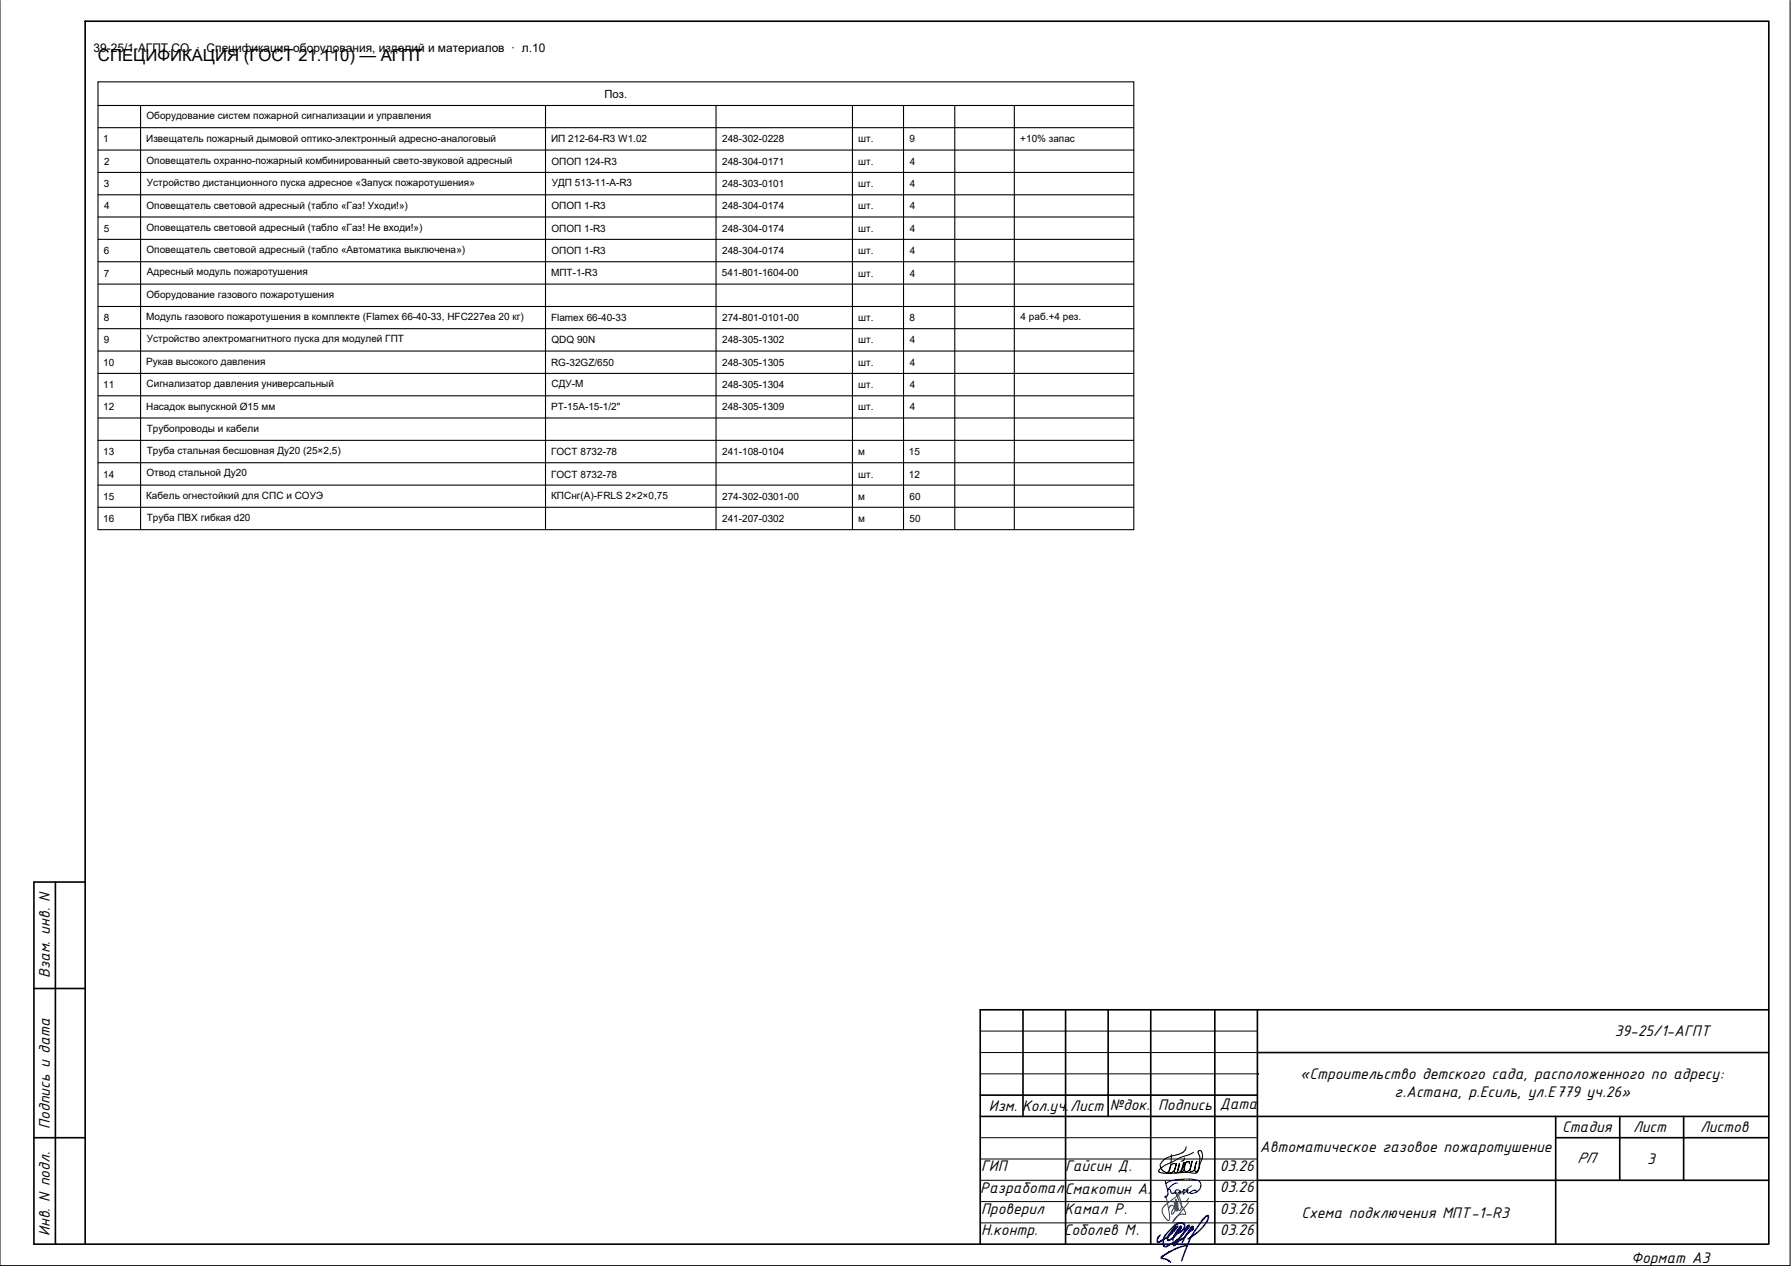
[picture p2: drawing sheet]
<svg xmlns="http://www.w3.org/2000/svg" width="420mm" height="297mm" viewBox="0 0 420 297" stroke-linecap="round" stroke-linejoin="round" font-family="sans-serif">
<g fill="none" stroke="#000" stroke-width=".23">
<path d="M0 .1v296.9h419.9v-296.9M20 142h.1M230 241.9h65M230 247h65M230 252h65M230 276.9h65M230 266.9h65M230 271.9h65M274.8 270.9l-.2 2.8-.2 .9-.4 .4-.4 .1-.7-.3-.6-.8-.1-.8M277.8 271.6v.5l-.7 .4M278.3 269.1l-.2 .7-.6 .6-4 1.4-.7 .6-.6 .8M280 270.4l-1 .5-2.3 .8-3.4 1.7-1 .7-.4 .4-.1 .4 .6 .3 1.2 .1 4-.2 3 .1 .3-.2 .3-.6 .3-2.6-.4-1.6 .2-.3 .5 .1 .3 .7v1l-.8 2.4-.5 .8h-.3l-.2-.3 .1-1 .4-1.1-.7 2.1-.5 .3-.5-.1 .6-2.4-.5 1.9-.6 .6h-.6l-.2-.4 .2-1.3 .6-.7a.32 .32 0 0 1 .4 .1 .32 .32 0 0 1 0 .4v-.1a.36 .36 0 0 0-.3-.4 .36 .36 0 0 0-.4 .2l-.3 .4-.2 1.4-.5 .4a.2 .2 0 0 1-.3 0 .2 .2 0 0 1 .1-.3l.7-1.9-.1 1.1-.8 1.1-.5 .3-.1-.3 .4-1.9-.5 2-.2 .2-.5-.2 .5-2-.5 1.6-.9 .6a.41 .41 0 0 1-.4-.2 .41 .41 0 0 1 .1-.5l.2-.8 .5-.5 .5-.2 .4 .3"/>
<path d="M230 281.9h65M230 286.9h65"/>
</g>
<g fill="none" stroke="#000" stroke-width=".38">
<path d="M20 5h395v286.9h-395zM13 207v84.9h7M20 207h-12v84.9h5M8 231.9h12M240 236.9v25M250 236.9v55M260 236.9v25M270 236.9v55M285 236.9v55M295 236.9v55M415 236.9h-185v55M230 256.9h65"/>
<path d="M295 247h120M8 266.9h12M230 261.9h185M295 276.9h120M365 266.9h50M365 261.9v30M380 261.9v15M395 261.9v15"/>
</g>
<g fill="#000">
<circle cx="20" cy="142" r=".19"/>
<circle cx="295" cy="252" r=".19"/>
</g>
<!-- layer: AR_Sloy -->
<g fill="none" stroke="#00f" stroke-width=".3">
<path d="M273.4 277.1l.5 1.9M273.9 279l.1 1M274 280v.3M274.1 278.9l.5 .3M274.6 279.3a.59 .59 0 0 0 .3 .7 .59 .59 0 0 0 .7-.3M274.7 277.1l-1.2 .6M275.6 279.7l.2 .3 .8-.1M275.8 277.6l-.9 .5-1 1.2M275.8 277.6h.4M275.8 276.8l-1.1 .3M275.9 276.8l3.1-.2 1.8 .3M276.6 279.7l.1 .2"/>
<path d="M276.8 279.4a.55 .55 0 0 0-.6-.3 .55 .55 0 0 0-.5 .5h.1M276.8 279.4v.3l-.1 .2M276.9 279.7l-.3 .1M277.6 280v.2M277.7 279.3l-1 .5M277.7 280h-.1M277.8 279.2l-.1 .9M277.8 279.2l-.1 .2M278.6 279.2l-.9 .7M278.6 279.2l.1 .1M278.7 279.2a.41 .41 0 0 0 0 .7l.5-.1 .8-.5h.5l.2 .2-.3 .3-.7 .2h-.3l-.2-.2M280.8 276.9l.8 .6 .1 .7"/>
<path d="M281 279.4l-.3 .3M281.7 278.2l-.2 .8-.5 .5M273.3 280.9h.1M273.4 280.7l-.1 .2M273.5 280.8l-.2 .1M273.8 280.6l-.3 .2M274 280.3l-.3 .4M277.7 280.1h-.1"/>
</g>
<path d="M279.5 278.2l-5.1 3.7-1.5 1.3-.3 .6 .1 .7 .4 1 .8 .7a.32 .32 0 0 0 .4 .1 .32 .32 0 0 0 .1-.4l-.1-1.6-.8-3.8M278.8 282.1l-3.6 4.5 .4-.7 1-.9 1.6-.2-.2-.6-1.7-3.1-.4-1.2 .5 .5 .6 1.5 .1 1.5-.1 .4a.43 .43 0 0 1-.5 0 .43 .43 0 0 1-.2-.4l-.1-1.2 .2 .4v1.3l-.2 .2-.4-1.3v-1.5l.2 2.8-.1 .1-.1-.3-.3-2 .1 1.2-.8 1.4a.28 .28 0 0 0 .2 .4 .28 .28 0 0 0 .3-.3l.3-.9-.3-.8-.6-.1-.5 .8M278.9 281.2l-.6 .6" fill="none" stroke="#154889" stroke-width=".23"/>
<path d="M272.2 289.8l-.7 .8v.6l.2 .3 2.5-1.4 2.1-2.4-.6 .1-.4 .4-1.2 1.7-.2 1 .4 .1 1-.7 1.1-1.1 .5-.8 .2-.7-1.6 2.2-.3 1.2M276.1 289.4l.9-.4 .6-.6 .3-.5v-.5l-.2-.3-.9-.1-.9 .2-2.1 2.1-.8 1.2-.2 1 .2 .8 .6 .2 2.6-1.6 2.4-2.5 .4-.9-.5 .3-2.3 3.7-.6 .6-.3 .2 .4-.7 1.9-1 1.2-1.4 1-.7 .1-.3-.1-.5-.3 .2-1.2 1.8-1 1.9M278.6 292.3l-1.1 .1-1.8 .6-3.2 1.9a.2 .2 0 0 0-.1 .3 .21 .21 0 0 0 .4 .1l.8 .2 1 .6M278.7 290.7l1.9-1.3 1.3-1.2 1.2-1.5 .4-1.1a.29 .29 0 0 0-.2-.4 .29 .29 0 0 0-.3 .2l-1.1 1.1-2.4 3.6-2.3 5.7" fill="none" stroke="#00f" stroke-width=".38"/>
<!-- layer: AGPT-TABLE -->
<g fill="none" stroke="#000" stroke-width=".25">
<path d="M23 19.2h243v105.1h-243zM23 24.8h243M23 30h243M23 35.2h243M33 24.8v99.5M128 24.8v99.5M168 24.8v99.5M200 24.8v99.5M212 24.8v99.5M224 24.8v99.5M238 24.8v99.5M23 40.5h243"/>
<path d="M23 45.7h243M23 50.9h243M23 56.2h243M23 61.4h243M23 66.7h243M23 71.9h243M23 77.1h243M23 82.4h243M23 87.6h243M23 92.9h243M23 98.1h243M23 103.3h243"/>
<path d="M23 108.6h243M23 113.8h243M23 119h243"/>
</g>
<g font-size="3.9">
<text x="23" y="14.2">СПЕЦИФИКАЦИЯ (ГОСТ 21.110) — АГПТ</text>
<text x="11.7" y="229.5" transform="rotate(-90 11.7 229.5)">Взам. инв. N</text>
<text x="378.8" y="243.2">39-25/1-АГПТ</text>
<text x="305" y="253.2">«Строительство детского сада, расположенного по адресу:</text>
<text x="327.2" y="257.4">г.Астана, р.Есиль, ул.Е779 уч.26»</text>
<text x="232" y="260.6">Изм. Кол.уч.</text>
<text x="251.1" y="260.7">Лист</text>
<text x="260.4" y="260.3">№док.</text>
<text x="271.7" y="260.4">Подпись</text>
<text x="286.2" y="260.3">Дата</text>
<text x="11.7" y="264.8" transform="rotate(-90 11.7 264.8)">Подпись и дата</text>
<text x="366.4" y="265.5">Стадия</text>
<text x="383.1" y="265.5">Лист</text>
<text x="398.8" y="265.5">Листов</text>
<text x="230.2" y="274.9">ГИП</text>
<text x="249.9" y="274.8">Гайсин Д.</text>
<text x="286.2" y="274.8">03.26</text>
<text x="295.6" y="270.3">Автоматическое газовое пожаротушение</text>
<text x="370" y="273">РП</text>
<text x="386.4" y="273.2">3</text>
<text x="230" y="279.9">РазработалСмакотин А.</text>
<text x="286.2" y="279.8">03.26</text>
<text x="230.2" y="284.8">Проверил</text>
<text x="249.7" y="284.8">Камал Р.</text>
<text x="286.2" y="284.8">03.26</text>
<text x="305.3" y="285.7">Схема подключения МПТ-1-R3</text>
<text x="11.7" y="290" transform="rotate(-90 11.7 290)">Инв. N подл.</text>
<text x="230.2" y="289.8">Н.контр.</text>
<text x="249.6" y="289.8">Соболев М.</text>
<text x="286.2" y="289.8">03.26</text>
<text x="382.7" y="296.4">Формат А3</text>
</g>
<text font-size="2.8" x="22" y="12.2">39-25/1-АГПТ.СО · Спецификация оборудования, изделий и материалов · л.10</text>
<text font-size="2.6" x="141.8" y="22.9">Поз.</text>
<g font-size="2.3">
<text x="34.4" y="28">Оборудование систем пожарной сигнализации и управления</text>
<text x="24.2" y="33.4">1</text>
<text x="34.3" y="33.2">Извещатель пожарный дымовой оптико-электронный адресно-аналоговый</text>
<text x="129.3" y="33.4">ИП 212-64-R3 W1.02</text>
<text x="169.4" y="33.4">248-302-0228</text>
<text x="201.3" y="33.4">шт.</text>
<text x="213.4" y="33.4">9</text>
<text x="239.4" y="33.4">+10% запас</text>
<text x="24.4" y="38.7">2</text>
<text x="34.4" y="38.5">Оповещатель охранно-пожарный комбинированный свето-звуковой адресный</text>
<text x="129.4" y="38.7">ОПОП 124-R3</text>
<text x="169.4" y="38.7">248-304-0171</text>
<text x="201.3" y="38.7">шт.</text>
<text x="213.4" y="38.7">4</text>
<text x="24.4" y="43.9">3</text>
<text x="34.5" y="43.7">Устройство дистанционного пуска адресное «Запуск пожаротушения»</text>
<text x="129.5" y="43.7">УДП 513-11-A-R3</text>
<text x="169.4" y="43.9">248-303-0101</text>
<text x="201.3" y="43.9">шт.</text>
<text x="213.4" y="43.9">4</text>
<text x="24.5" y="49.1">4</text>
<text x="34.4" y="48.9">Оповещатель световой адресный (табло «Газ! Уходи!»)</text>
<text x="129.4" y="49.1">ОПОП 1-R3</text>
<text x="169.4" y="49.1">248-304-0174</text>
<text x="201.3" y="49.1">шт.</text>
<text x="213.4" y="49.1">4</text>
<text x="24.4" y="54.4">5</text>
<text x="24.4" y="59.6">6</text>
<text x="34.4" y="54.2">Оповещатель световой адресный (табло «Газ! Не входи!»)</text>
<text x="34.4" y="59.4">Оповещатель световой адресный (табло «Автоматика выключена»)</text>
<text x="129.4" y="54.4">ОПОП 1-R3</text>
<text x="129.4" y="59.6">ОПОП 1-R3</text>
<text x="169.4" y="54.4">248-304-0174</text>
<text x="169.4" y="59.6">248-304-0174</text>
<text x="201.3" y="54.4">шт.</text>
<text x="201.3" y="59.6">шт.</text>
<text x="213.4" y="54.4">4</text>
<text x="213.4" y="59.6">4</text>
<text x="24.4" y="64.9">7</text>
<text x="34.5" y="64.6">Адресный модуль пожаротушения</text>
<text x="129.3" y="64.8">МПТ-1-R3</text>
<text x="169.4" y="64.8">541-801-1604-00</text>
<text x="201.3" y="64.9">шт.</text>
<text x="213.4" y="64.9">4</text>
<text x="34.4" y="69.9">Оборудование газового пожаротушения</text>
<text x="24.4" y="75.3">8</text>
<text x="34.3" y="75.1">Модуль газового пожаротушения в комплекте (Flamex 66-40-33, HFC227ea 20 кг)</text>
<text x="129.3" y="75.3">Flamex 66-40-33</text>
<text x="169.4" y="75.3">274-801-0101-00</text>
<text x="201.3" y="75.3">шт.</text>
<text x="213.4" y="75.3">8</text>
<text x="239.4" y="75.1">4 раб.+4 рез.</text>
<text x="24.4" y="80.6">9</text>
<text x="34.5" y="80.3">Устройство электромагнитного пуска для модулей ГПТ</text>
<text x="129.4" y="80.5">QDQ 90N</text>
<text x="169.4" y="80.6">248-305-1302</text>
<text x="201.3" y="80.6">шт.</text>
<text x="213.4" y="80.6">4</text>
<text x="24.2" y="85.8">10</text>
<text x="34.3" y="85.6">Рукав высокого давления</text>
<text x="129.3" y="85.8">RG-32GZ/650</text>
<text x="169.4" y="85.8">248-305-1305</text>
<text x="201.3" y="85.8">шт.</text>
<text x="213.4" y="85.8">4</text>
<text x="24.2" y="91.1">11</text>
<text x="34.4" y="90.8">Сигнализатор давления универсальный</text>
<text x="129.4" y="90.9">СДУ-М</text>
<text x="169.4" y="91">248-305-1304</text>
<text x="201.3" y="91.1">шт.</text>
<text x="213.4" y="91.1">4</text>
<text x="24.2" y="96.3">12</text>
<text x="34.3" y="96.1">Насадок выпускной Ø15 мм</text>
<text x="34.4" y="101.3">Трубопроводы и кабели</text>
<text x="129.3" y="96.3">PT-15A-15-1/2&quot;</text>
<text x="169.4" y="96.3">248-305-1309</text>
<text x="201.3" y="96.3">шт.</text>
<text x="213.4" y="96.3">4</text>
<text x="24.2" y="106.8">13</text>
<text x="34.4" y="106.5">Труба стальная бесшовная Ду20 (25×2,5)</text>
<text x="129.3" y="106.8">ГОСТ 8732-78</text>
<text x="169.4" y="106.8">241-108-0104</text>
<text x="201.3" y="106.8">м</text>
<text x="213.2" y="106.8">15</text>
<text x="24.2" y="112">14</text>
<text x="34.4" y="111.8">Отвод стальной Ду20</text>
<text x="129.3" y="112">ГОСТ 8732-78</text>
<text x="201.3" y="112">шт.</text>
<text x="213.2" y="112">12</text>
<text x="24.2" y="117.2">15</text>
<text x="34.3" y="117.1">Кабель огнестойкий для СПС и СОУЭ</text>
<text x="129.3" y="117">КПСнг(А)-FRLS 2×2×0,75</text>
<text x="169.4" y="117.2">274-302-0301-00</text>
<text x="201.3" y="117.2">м</text>
<text x="213.4" y="117.2">60</text>
<text x="24.2" y="122.5">16</text>
<text x="34.4" y="122.3">Труба ПВХ гибкая d20</text>
<text x="169.4" y="122.5">241-207-0302</text>
<text x="201.3" y="122.5">м</text>
<text x="213.4" y="122.5">50</text>
</g>
</svg>
